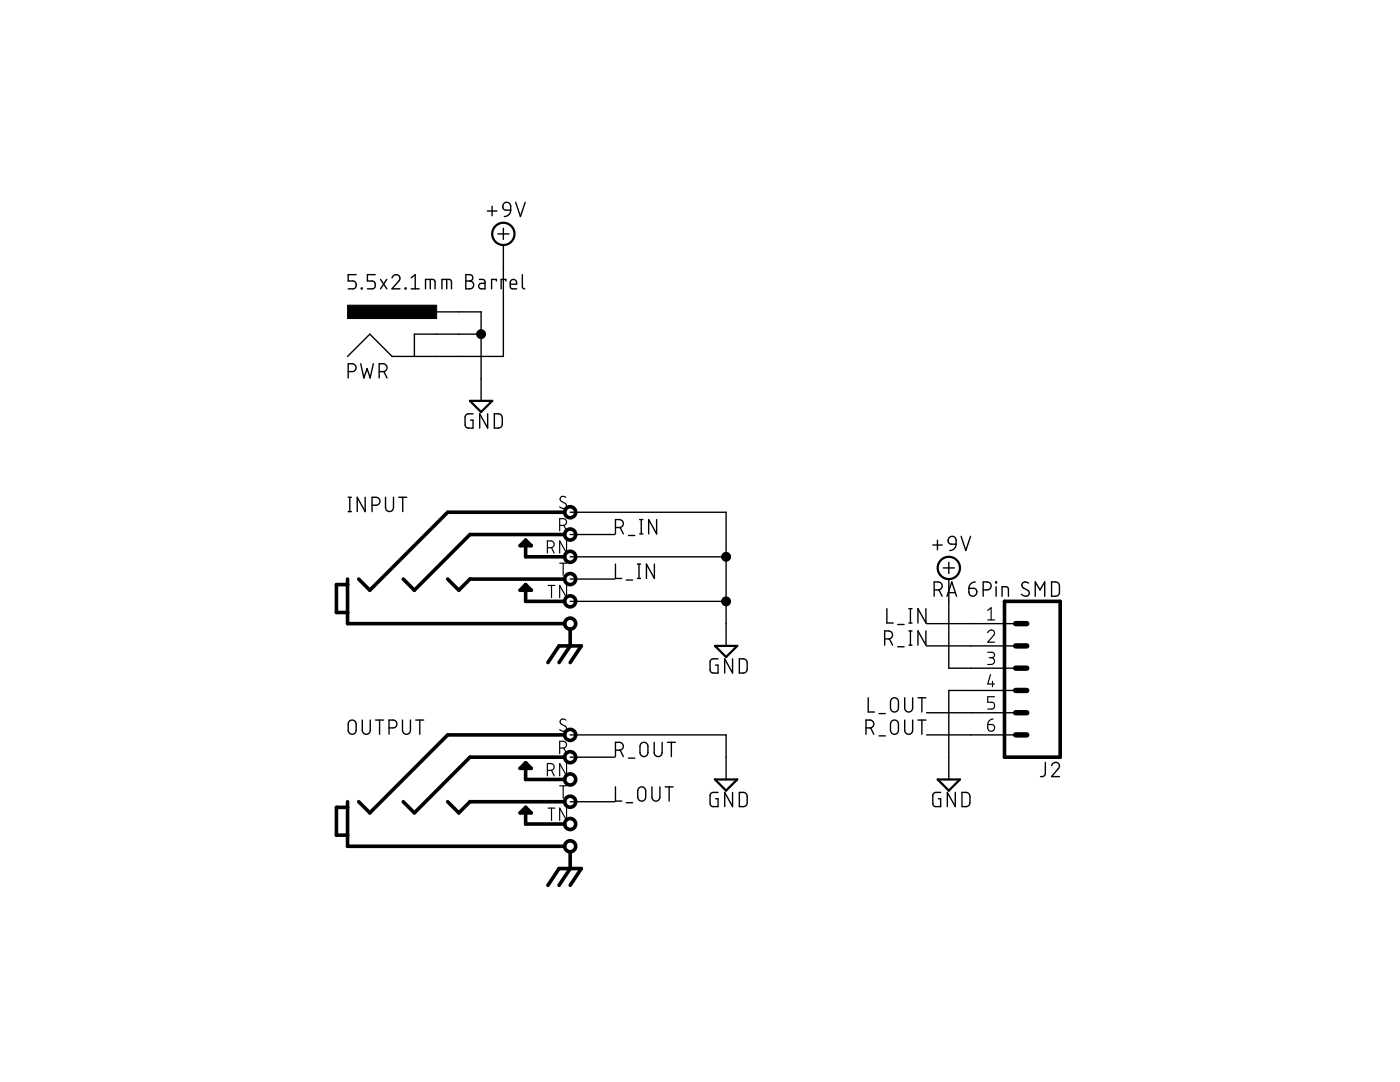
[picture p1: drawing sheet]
<?xml version="1.0" encoding="utf-8"?>
<!DOCTYPE eagle SYSTEM "eagle.dtd">
<eagle version="9.6.2">
<drawing>
<settings>
<setting alwaysvectorfont="yes"/>
<setting verticaltext="up"/>
</settings>
<grid distance="0.1" unitdist="inch" unit="inch" style="lines" multiple="1" display="no" altdistance="0.01" altunitdist="inch" altunit="inch"/>
<schematic xreflabel="%F%N/%S.%C%R" xrefpart="/%S.%C%R">
<libraries>
<library name="hothouse-io-no-branding">
<symbols>
<symbol name="GND">
<wire x1="-1.27" y1="0" x2="1.27" y2="0" width="0.254" layer="94"/>
<wire x1="1.27" y1="0" x2="0" y2="-1.27" width="0.254" layer="94"/>
<wire x1="0" y1="-1.27" x2="-1.27" y2="0" width="0.254" layer="94"/>
<pin name="GND" x="0" y="2.54" visible="off" length="short" direction="sup" rot="R270"/>
<text x="-1.905" y="-3.175" size="1.778" layer="96">&gt;VALUE</text>
</symbol>
<symbol name="STEREOSW2GND">
<circle x="25.4" y="12.7" radius="0.635" width="0.4064" layer="94"/>
<circle x="25.4" y="10.16" radius="0.635" width="0.4064" layer="94"/>
<circle x="25.4" y="7.62" radius="0.635" width="0.4064" layer="94"/>
<circle x="25.4" y="5.08" radius="0.635" width="0.4064" layer="94"/>
<circle x="25.4" y="2.54" radius="0.635" width="0.4064" layer="94"/>
<circle x="25.4" y="0" radius="0.635" width="0.4064" layer="94"/>
<wire x1="0" y1="0" x2="24.765" y2="0" width="0.4064" layer="94"/>
<wire x1="0" y1="0" x2="0" y2="1.27" width="0.4064" layer="94"/>
<wire x1="0" y1="1.27" x2="0" y2="4.445" width="0.4064" layer="94"/>
<wire x1="0" y1="4.445" x2="0" y2="5.08" width="0.4064" layer="94"/>
<wire x1="0" y1="4.445" x2="-1.27" y2="4.445" width="0.4064" layer="94"/>
<wire x1="-1.27" y1="4.445" x2="-1.27" y2="1.27" width="0.4064" layer="94"/>
<wire x1="-1.27" y1="1.27" x2="0" y2="1.27" width="0.4064" layer="94"/>
<wire x1="24.765" y1="2.54" x2="20.32" y2="2.54" width="0.4064" layer="94"/>
<wire x1="20.32" y1="2.54" x2="20.32" y2="4.445" width="0.4064" layer="94"/>
<wire x1="24.765" y1="7.62" x2="20.32" y2="7.62" width="0.4064" layer="94"/>
<wire x1="20.32" y1="7.62" x2="20.32" y2="9.525" width="0.4064" layer="94"/>
<wire x1="24.765" y1="10.16" x2="13.97" y2="10.16" width="0.4064" layer="94"/>
<wire x1="24.765" y1="12.7" x2="11.43" y2="12.7" width="0.4064" layer="94"/>
<wire x1="11.43" y1="12.7" x2="2.54" y2="3.81" width="0.4064" layer="94"/>
<wire x1="2.54" y1="3.81" x2="1.27" y2="5.08" width="0.4064" layer="94"/>
<wire x1="13.97" y1="10.16" x2="7.62" y2="3.81" width="0.4064" layer="94"/>
<wire x1="7.62" y1="3.81" x2="6.35" y2="5.08" width="0.4064" layer="94"/>
<wire x1="24.765" y1="5.08" x2="13.97" y2="5.08" width="0.4064" layer="94"/>
<wire x1="13.97" y1="5.08" x2="12.7" y2="3.81" width="0.4064" layer="94"/>
<wire x1="12.7" y1="3.81" x2="11.43" y2="5.08" width="0.4064" layer="94"/>
<wire x1="20.32" y1="4.445" x2="19.685" y2="3.81" width="0.4064" layer="94"/>
<wire x1="19.685" y1="3.81" x2="20.955" y2="3.81" width="0.4064" layer="94"/>
<wire x1="20.955" y1="3.81" x2="20.32" y2="4.445" width="0.4064" layer="94"/>
<wire x1="20.32" y1="9.525" x2="19.685" y2="8.89" width="0.4064" layer="94"/>
<wire x1="19.685" y1="8.89" x2="20.955" y2="8.89" width="0.4064" layer="94"/>
<wire x1="20.955" y1="8.89" x2="20.32" y2="9.525" width="0.4064" layer="94"/>
<wire x1="24.13" y1="-2.54" x2="22.86" y2="-4.445" width="0.4064" layer="94"/>
<wire x1="24.13" y1="-2.54" x2="25.4" y2="-2.54" width="0.4064" layer="94"/>
<wire x1="25.4" y1="-2.54" x2="26.67" y2="-2.54" width="0.4064" layer="94"/>
<wire x1="25.4" y1="-2.54" x2="24.13" y2="-4.445" width="0.4064" layer="94"/>
<wire x1="26.67" y1="-2.54" x2="25.4" y2="-4.445" width="0.4064" layer="94"/>
<wire x1="25.4" y1="-2.54" x2="25.4" y2="-0.635" width="0.4064" layer="94"/>
<pin name="R" x="25.4" y="10.16" visible="pad" length="point" direction="pas" function="dot"/>
<pin name="RN" x="25.4" y="7.62" visible="pad" length="point" direction="pas" function="dot"/>
<pin name="S" x="25.4" y="12.7" visible="pad" length="point" direction="pas" function="dot"/>
<pin name="T" x="25.4" y="5.08" visible="pad" length="point" direction="pas" function="dot"/>
<pin name="TN" x="25.4" y="2.54" visible="pad" length="point" direction="pas" function="dot"/>
<text x="0" y="12.7" size="1.778" layer="95">&gt;NAME</text>
</symbol>
<symbol name="CONN_06">
<wire x1="1.27" y1="-7.62" x2="-5.08" y2="-7.62" width="0.4064" layer="94"/>
<wire x1="-1.27" y1="0" x2="0" y2="0" width="0.6096" layer="94"/>
<wire x1="-1.27" y1="-2.54" x2="0" y2="-2.54" width="0.6096" layer="94"/>
<wire x1="-1.27" y1="-5.08" x2="0" y2="-5.08" width="0.6096" layer="94"/>
<wire x1="-5.08" y1="10.16" x2="-5.08" y2="-7.62" width="0.4064" layer="94"/>
<wire x1="1.27" y1="-7.62" x2="1.27" y2="10.16" width="0.4064" layer="94"/>
<wire x1="-5.08" y1="10.16" x2="1.27" y2="10.16" width="0.4064" layer="94"/>
<wire x1="-1.27" y1="5.08" x2="0" y2="5.08" width="0.6096" layer="94"/>
<wire x1="-1.27" y1="2.54" x2="0" y2="2.54" width="0.6096" layer="94"/>
<wire x1="-1.27" y1="7.62" x2="0" y2="7.62" width="0.6096" layer="94"/>
<pin name="1" x="5.08" y="-5.08" visible="pad" length="middle" direction="pas" swaplevel="1" rot="R180"/>
<pin name="2" x="5.08" y="-2.54" visible="pad" length="middle" direction="pas" swaplevel="1" rot="R180"/>
<pin name="3" x="5.08" y="0" visible="pad" length="middle" direction="pas" swaplevel="1" rot="R180"/>
<pin name="4" x="5.08" y="2.54" visible="pad" length="middle" direction="pas" swaplevel="1" rot="R180"/>
<pin name="5" x="5.08" y="5.08" visible="pad" length="middle" direction="pas" swaplevel="1" rot="R180"/>
<pin name="6" x="5.08" y="7.62" visible="pad" length="middle" direction="pas" swaplevel="1" rot="R180"/>
<text x="-5.08" y="-9.906" size="1.778" layer="96" font="vector">&gt;VALUE</text>
<text x="-5.08" y="10.668" size="1.778" layer="95" font="vector">&gt;NAME</text>
</symbol>
<symbol name="POWERJACK">
<rectangle x1="-10.16" y1="6.858" x2="0" y2="8.382" layer="94"/>
<wire x1="-10.16" y1="2.54" x2="-7.62" y2="5.08" width="0.1524" layer="94"/>
<wire x1="-7.62" y1="5.08" x2="-5.08" y2="2.54" width="0.1524" layer="94"/>
<wire x1="-5.08" y1="2.54" x2="-2.54" y2="2.54" width="0.1524" layer="94"/>
<wire x1="-2.54" y1="2.54" x2="0" y2="2.54" width="0.1524" layer="94"/>
<wire x1="-2.54" y1="2.54" x2="-2.54" y2="5.08" width="0.1524" layer="94"/>
<wire x1="-2.54" y1="5.08" x2="0" y2="5.08" width="0.1524" layer="94"/>
<pin name="GND" x="2.54" y="2.54" visible="off" length="short" rot="R180"/>
<pin name="GNDBREAK" x="2.54" y="5.08" visible="off" length="short" rot="R180"/>
<pin name="PWR" x="2.54" y="7.62" visible="off" length="short" rot="R180"/>
<text x="-10.16" y="10.16" size="1.778" layer="96" font="vector">&gt;Value</text>
<text x="-10.16" y="0" size="1.778" layer="95" font="vector">&gt;Name</text>
</symbol>
<symbol name="+09V-1">
<circle x="0" y="1.27" radius="1.27" width="0.254" layer="94"/>
<wire x1="-0.635" y1="1.27" x2="0.635" y2="1.27" width="0.1524" layer="94"/>
<wire x1="0" y1="0.635" x2="0" y2="1.905" width="0.1524" layer="94"/>
<pin name="+9V" x="0" y="-2.54" visible="off" length="short" direction="sup" rot="R90"/>
<text x="-1.905" y="3.175" size="1.778" layer="96">&gt;VALUE</text>
</symbol>
</symbols>
<devicesets>
<deviceset name="GND" prefix="GND">
<gates>
<gate name="GND" symbol="GND" x="0" y="0"/>
</gates>
<devices>
<device name="">
<technologies>
<technology name=""/>
</technologies>
</device>
</devices>
</deviceset>
<deviceset name="STEREOSW2GND" prefix="J">
<gates>
<gate name="A" symbol="STEREOSW2GND" x="0" y="0"/>
</gates>
<devices>
<device name="" package="NEUTRIK-NRJ6HM-1">
<connects>
<connect gate="A" pin="R" pad="R"/>
<connect gate="A" pin="RN" pad="RN"/>
<connect gate="A" pin="S" pad="S"/>
<connect gate="A" pin="T" pad="T"/>
<connect gate="A" pin="TN" pad="TN"/>
</connects>
<technologies>
<technology name=""/>
</technologies>
</device>
</devices>
</deviceset>
<deviceset name="CONN_06" prefix="J" uservalue="yes">
<gates>
<gate name="G$1" symbol="CONN_06" x="-2.54" y="0"/>
</gates>
<devices>
<device name="SILK_FEMALE_PTH" package="1X06">
<connects>
<connect gate="G$1" pin="1" pad="1"/>
<connect gate="G$1" pin="2" pad="2"/>
<connect gate="G$1" pin="3" pad="3"/>
<connect gate="G$1" pin="4" pad="4"/>
<connect gate="G$1" pin="5" pad="5"/>
<connect gate="G$1" pin="6" pad="6"/>
</connects>
<technologies>
<technology name="">
<attribute name="PROD_ID" value="CONN-11293"/>
<attribute name="SF_ID" value="GPS-00579" constant="no"/>
<attribute name="VALUE" value="RA 6Pin SMD" constant="no"/>
</technology>
</technologies>
</device>
</devices>
</deviceset>
<deviceset name="POWER_JACK" prefix="J">
<gates>
<gate name="G$1" symbol="POWERJACK" x="7.62" y="-2.54"/>
</gates>
<devices>
<device name="POWER_JACK_SLOT" package="POWER_JACK_PTH_SLOT">
<connects>
<connect gate="G$1" pin="GND" pad="GND"/>
<connect gate="G$1" pin="GNDBREAK" pad="GNDBREAK"/>
<connect gate="G$1" pin="PWR" pad="PWR"/>
</connects>
<technologies>
<technology name="">
<attribute name="PROD_ID" value="CONN-08106"/>
<attribute name="SF_ID" value="PRT-12748" constant="no"/>
<attribute name="VALUE" value="5.5x2.1mm Barrel" constant="no"/>
</technology>
</technologies>
</device>
</devices>
</deviceset>
<deviceset name="+9V" prefix="V">
<gates>
<gate name="+9V" symbol="+09V-1" x="0" y="0"/>
</gates>
<devices>
<device name="">
<technologies>
<technology name=""/>
</technologies>
</device>
</devices>
</deviceset>
</devicesets>
</library>
</libraries>
<attributes>
</attributes>
<variantdefs>
</variantdefs>
<classes>
<class number="0" name="default" width="0" drill="0">
</class>
</classes>
<parts>
<part name="V1" library="hothouse-io-no-branding" deviceset="+9V" device=""/>
<part name="GND1" library="hothouse-io-no-branding" deviceset="GND" device=""/>
<part name="INPUT" library="hothouse-io-no-branding" deviceset="STEREOSW2GND" device=""/>
<part name="OUTPUT" library="hothouse-io-no-branding" deviceset="STEREOSW2GND" device=""/>
<part name="PWR" library="hothouse-io-no-branding" deviceset="POWER_JACK" device="POWER_JACK_SLOT" value="5.5x2.1mm Barrel"/>
<part name="J2" library="hothouse-io-no-branding" deviceset="CONN_06" device="SILK_FEMALE_PTH" value="RA 6Pin SMD"/>
<part name="GND5" library="hothouse-io-no-branding" deviceset="GND" device=""/>
<part name="V3" library="hothouse-io-no-branding" deviceset="+9V" device=""/>
<part name="GND2" library="hothouse-io-no-branding" deviceset="GND" device=""/>
<part name="GND3" library="hothouse-io-no-branding" deviceset="GND" device=""/>
</parts>
<sheets>
<sheet>
<plain>
</plain>
<instances>
<instance part="V1" gate="+9V" x="50.8" y="76.2" smashed="yes">
<attribute name="VALUE" x="48.895" y="79.375" size="1.778" layer="96"/>
</instance>
<instance part="GND1" gate="GND" x="48.26" y="58.42" smashed="yes">
<attribute name="VALUE" x="46.355" y="55.245" size="1.778" layer="96"/>
</instance>
<instance part="INPUT" gate="A" x="33.02" y="33.02" smashed="yes">
<attribute name="NAME" x="33.02" y="45.72" size="1.778" layer="95"/>
</instance>
<instance part="OUTPUT" gate="A" x="33.02" y="7.62" smashed="yes">
<attribute name="NAME" x="33.02" y="20.32" size="1.778" layer="95"/>
</instance>
<instance part="PWR" gate="G$1" x="43.18" y="60.96" smashed="yes">
<attribute name="VALUE" x="33.02" y="71.12" size="1.778" layer="96" font="vector"/>
<attribute name="NAME" x="33.02" y="60.96" size="1.778" layer="95" font="vector"/>
</instance>
<instance part="J2" gate="G$1" x="109.22" y="27.94" smashed="yes" rot="R180">
<attribute name="VALUE" x="114.3" y="37.846" size="1.778" layer="96" font="vector" rot="R180"/>
<attribute name="NAME" x="114.3" y="17.272" size="1.778" layer="95" font="vector" rot="R180"/>
</instance>
<instance part="GND5" gate="GND" x="101.6" y="15.24" smashed="yes">
<attribute name="VALUE" x="99.695" y="12.065" size="1.778" layer="96"/>
</instance>
<instance part="V3" gate="+9V" x="101.6" y="38.1" smashed="yes">
<attribute name="VALUE" x="99.695" y="41.275" size="1.778" layer="96"/>
</instance>
<instance part="GND2" gate="GND" x="76.2" y="15.24" smashed="yes">
<attribute name="VALUE" x="74.295" y="12.065" size="1.778" layer="96"/>
</instance>
<instance part="GND3" gate="GND" x="76.2" y="30.48" smashed="yes">
<attribute name="VALUE" x="74.295" y="27.305" size="1.778" layer="96"/>
</instance>
</instances>
<busses>
</busses>
<nets>
<net name="+9V" class="0">
<segment>
<pinref part="J2" gate="G$1" pin="3"/>
<wire x1="104.14" y1="27.94" x2="101.6" y2="27.94" width="0.1524" layer="91"/>
<wire x1="101.6" y1="27.94" x2="101.6" y2="35.56" width="0.1524" layer="91"/>
<pinref part="V3" gate="+9V" pin="+9V"/>
</segment>
<segment>
<pinref part="PWR" gate="G$1" pin="GND"/>
<pinref part="V1" gate="+9V" pin="+9V"/>
<wire x1="45.72" y1="63.5" x2="50.8" y2="63.5" width="0.1524" layer="91"/>
<wire x1="50.8" y1="63.5" x2="50.8" y2="73.66" width="0.1524" layer="91"/>
</segment>
</net>
<net name="GND" class="0">
<segment>
<pinref part="J2" gate="G$1" pin="4"/>
<wire x1="104.14" y1="25.4" x2="101.6" y2="25.4" width="0.1524" layer="91"/>
<wire x1="101.6" y1="25.4" x2="101.6" y2="17.78" width="0.1524" layer="91"/>
<pinref part="GND5" gate="GND" pin="GND"/>
</segment>
<segment>
<pinref part="PWR" gate="G$1" pin="PWR"/>
<pinref part="GND1" gate="GND" pin="GND"/>
<wire x1="45.72" y1="68.58" x2="48.26" y2="68.58" width="0.1524" layer="91"/>
<wire x1="48.26" y1="68.58" x2="48.26" y2="66.04" width="0.1524" layer="91"/>
<pinref part="PWR" gate="G$1" pin="GNDBREAK"/>
<wire x1="48.26" y1="66.04" x2="48.26" y2="60.96" width="0.1524" layer="91"/>
<wire x1="45.72" y1="66.04" x2="48.26" y2="66.04" width="0.1524" layer="91"/>
<junction x="48.26" y="66.04"/>
</segment>
<segment>
<pinref part="OUTPUT" gate="A" pin="S"/>
<wire x1="58.42" y1="20.32" x2="76.2" y2="20.32" width="0.1524" layer="91"/>
<wire x1="76.2" y1="20.32" x2="76.2" y2="17.78" width="0.1524" layer="91"/>
<pinref part="GND2" gate="GND" pin="GND"/>
</segment>
<segment>
<pinref part="INPUT" gate="A" pin="S"/>
<wire x1="58.42" y1="45.72" x2="76.2" y2="45.72" width="0.1524" layer="91"/>
<wire x1="76.2" y1="45.72" x2="76.2" y2="40.64" width="0.1524" layer="91"/>
<pinref part="GND3" gate="GND" pin="GND"/>
<pinref part="INPUT" gate="A" pin="TN"/>
<wire x1="76.2" y1="40.64" x2="76.2" y2="35.56" width="0.1524" layer="91"/>
<wire x1="76.2" y1="35.56" x2="76.2" y2="33.02" width="0.1524" layer="91"/>
<wire x1="58.42" y1="35.56" x2="76.2" y2="35.56" width="0.1524" layer="91"/>
<junction x="76.2" y="35.56"/>
<pinref part="INPUT" gate="A" pin="RN"/>
<wire x1="58.42" y1="40.64" x2="76.2" y2="40.64" width="0.1524" layer="91"/>
<junction x="76.2" y="40.64"/>
</segment>
</net>
<net name="L_IN" class="0">
<segment>
<pinref part="J2" gate="G$1" pin="1"/>
<wire x1="104.14" y1="33.02" x2="99.06" y2="33.02" width="0.1524" layer="91"/>
<label x="99.06" y="33.02" size="1.778" layer="95" align="bottom-right"/>
</segment>
<segment>
<pinref part="INPUT" gate="A" pin="T"/>
<label x="63.5" y="38.1" size="1.778" layer="95"/>
<wire x1="58.42" y1="38.1" x2="63.5" y2="38.1" width="0.1524" layer="91"/>
</segment>
</net>
<net name="R_IN" class="0">
<segment>
<pinref part="J2" gate="G$1" pin="2"/>
<wire x1="104.14" y1="30.48" x2="99.06" y2="30.48" width="0.1524" layer="91"/>
<label x="99.06" y="30.48" size="1.778" layer="95" align="bottom-right"/>
</segment>
<segment>
<pinref part="INPUT" gate="A" pin="R"/>
<wire x1="58.42" y1="43.18" x2="63.5" y2="43.18" width="0.1524" layer="91"/>
<label x="63.5" y="43.18" size="1.778" layer="95"/>
</segment>
</net>
<net name="L_OUT" class="0">
<segment>
<pinref part="J2" gate="G$1" pin="5"/>
<wire x1="104.14" y1="22.86" x2="99.06" y2="22.86" width="0.1524" layer="91"/>
<label x="99.06" y="22.86" size="1.778" layer="95" align="bottom-right"/>
</segment>
<segment>
<pinref part="OUTPUT" gate="A" pin="T"/>
<label x="63.5" y="12.7" size="1.778" layer="95"/>
<wire x1="58.42" y1="12.7" x2="63.5" y2="12.7" width="0.1524" layer="91"/>
</segment>
</net>
<net name="R_OUT" class="0">
<segment>
<pinref part="J2" gate="G$1" pin="6"/>
<wire x1="104.14" y1="20.32" x2="99.06" y2="20.32" width="0.1524" layer="91"/>
<label x="99.06" y="20.32" size="1.778" layer="95" align="bottom-right"/>
</segment>
<segment>
<pinref part="OUTPUT" gate="A" pin="R"/>
<wire x1="58.42" y1="17.78" x2="63.5" y2="17.78" width="0.1524" layer="91"/>
<label x="63.5" y="17.78" size="1.778" layer="95"/>
</segment>
</net>
</nets>
</sheet>
</sheets>
</schematic>
</drawing>
<compatibility>
<note version="9.0" severity="warning">
Since Version 9.0, EAGLE supports the align property for labels. 
Labels in schematic will not be understood with this version. Update EAGLE to the latest version 
for full support of labels. 
</note>
</compatibility>
</eagle>
